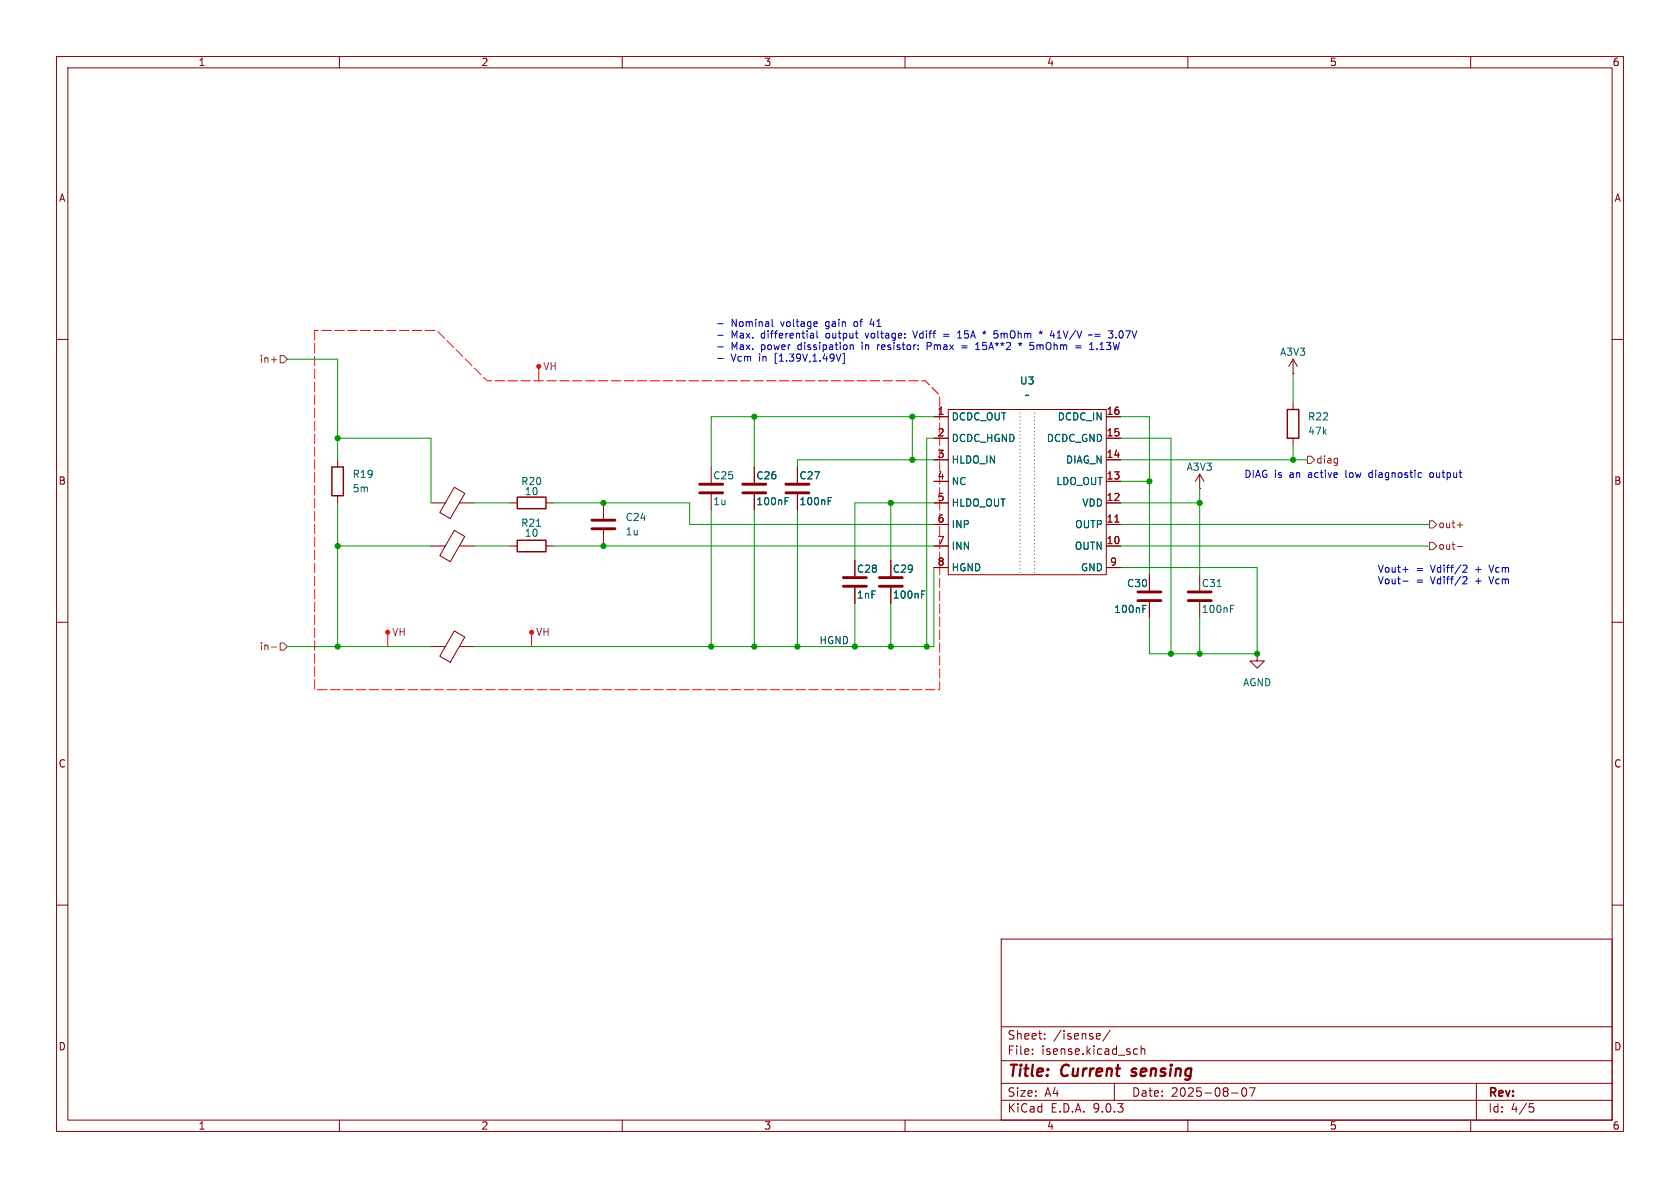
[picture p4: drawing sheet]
<svg xmlns="http://www.w3.org/2000/svg" width="297mm" height="210mm" viewBox="0 0 297 210" stroke-linecap="round" stroke-linejoin="round" font-family="sans-serif">
<g fill="none" stroke="#840000" stroke-width=".18">
<path d="M10 10h277v190h-277zM12 12h273v186h-273zM60 10v2M110 10v2M160 10v2M210 10v2M260 10v2M10 60h2M165.1 73.7h2.5M165.1 77.5h2.5M167.6 72.4h28v29.2h-28zM195.6 73.7h2.5"/>
<path d="M195.6 77.5h2.5M228.6 66h.1M228.6 63.5l-.8 1.3M228.6 63.5l.8 1.3M228.6 63.5v2.5M228.6 71.1v1.3M228.6 77.5v1.2M285 60h2M59.7 81.3v1.3M59.7 87.6v1.3M76.2 88.9h2.5M76.2 96.5h2.5"/>
<path d="M80.3 86.1l1.9 1.1-2.6 4.5-1.9-1.1zM80.3 93.8l1.9 1-2.6 4.5-1.9-1.1zM81.2 88.9h2.6M81.2 96.5h2.6M90.2 88.9h1.2M90.2 96.5h1.2M96.5 88.9h1.3M96.5 96.5h1.3M106.7 88.9v2.8M106.7 93.7v2.8M125.7 82.6v2.7M125.7 87.4v2.8"/>
<path d="M133.3 82.6v2.7M133.3 87.4v2.8M141 82.6v2.7M141 87.4v2.8M151.1 99.1v2.8M157.5 99.1v2.8M165.1 81.3h2.5M165.1 85.1h2.5M165.1 88.9h2.5M165.1 92.7h2.5M165.1 96.5h2.5M195.6 81.3h2.5"/>
<path d="M195.6 85.1h2.5M195.6 88.9h2.5M195.6 92.7h2.5M195.6 96.5h2.5M212.1 86.4h.1M212.1 83.8l-.8 1.3M212.1 83.8l.8 1.3M212.1 83.8v2.6M10 110h2M76.2 114.3h2.5M80.3 111.5l1.9 1.1-2.6 4.5-1.9-1.1zM81.2 114.3h2.6"/>
<path d="M151.1 103.9v2.8M157.5 103.9v2.8M165.1 100.3h2.5M195.6 100.3h2.5M203.2 101.6v2.8M203.2 106.4v2.8M212.1 101.6v2.8M212.1 106.4v2.8M222.2 115.6v1.2h1.3l-1.3 1.3-1.2-1.3h1.2M222.2 115.6h.1M285 110h2M10 160h2"/>
<path d="M177 166h108v32h-108zM285 160h2M60 198v2M110 198v2M160 198v2M177 194.5h108M177 191.5h108M177 187.5h108M177 181.5h108M182.5 186.3v.1M182.5 185.5v.1M184.7 183.6v.1"/>
<path d="M184.7 182.8v.1M194 182.7l.5 .1v.3l-.7 .1M194.5 183.6l-.5 .1M196.2 182.1l-1.2 2M197 191.5v3M200.5 186.3h.6M200.5 185.5h.6M201.7 185.5l.3-.1 .3 .1 .1 .9M201.7 184.9v1.5M210 198v2M217.7 193.2h1.2M219.7 192.4l.2-.1a.81 .81 0 0 1 .6 .6 .81 .81 0 0 1-.3 .8l-.2 .1a.81 .81 0 0 1-.3-1.4z"/>
<path d="M220.9 192.3h1l-.7 1.5M260 198v2M261 191.5v6.5M270.4 195.1h.7M270.5 195.7h.4l.3 .3-.2 .5-.5 .1"/>
</g>
<path d="M200 190.1l.2 .1M200.2 189l-.1 .3 .1 .1" fill="none" stroke="#840000" stroke-width=".4"/>
<g fill="none" stroke="#840000" stroke-width=".51">
<path d="M104.6 91.9h4.1M104.6 93.5h4.1M123.7 85.6h4.1M123.7 87.1h4.1M131.3 85.6h4.1M131.3 87.1h4.1M138.9 85.6h4.1M138.9 87.1h4.1M149.1 102.1h4.1M149.1 103.6h4.1M155.4 102.1h4.1M155.4 103.6h4.1"/>
<path d="M201.2 104.6h4M201.2 106.2h4M210.1 104.6h4M210.1 106.2h4"/>
</g>
<path d="M94.9 93h.7M138.8 88.6h.4M138.8 88h.6M146.4 88.6h.4M146.4 88h.6M162.9 105.1h.4M162.9 104.5h.6M202 107.6h.5M202 107h.6M215.2 103.7h.7M217.5 107.6h.5M217.5 107h.6" fill="none" stroke="#006464" stroke-width=".18"/>
<path d="M180.3 72.4v29.2M182.9 72.4v29.2" fill="none" stroke="#840000" stroke-width=".18" stroke-dasharray="0 .6"/>
<path d="M197.1 92.3h.7" fill="none" stroke="#a90000" stroke-width=".18"/>
<path d="M227.6 72.4h2v5.1h-2zM58.7 82.6h2v5h-2zM91.4 87.9h5.1v2h-5.1zM91.4 95.5h5.1v2h-5.1z" fill="none" stroke="#840000" stroke-width=".25"/>
<path d="M95.2 65.1v2.2M68.5 112.1v2.2M94 112.1v2.2" fill="none" stroke="#f00" stroke-width=".18"/>
<g fill="#f00" stroke="#f00" stroke-width=".18">
<circle cx="95.2" cy="64.8" r=".36"/>
<circle cx="94" cy="111.8" r=".36"/>
<circle cx="68.5" cy="111.8" r=".36"/>
</g>
<path d="M55.6 58.4v63.5h110.5v-52l-2.5-2.6h-77.5l-8.9-8.9h-21.6" fill="none" stroke="#f00" stroke-width=".18" stroke-dasharray="1.7 .6"/>
<path d="M48 63.6h.9M49.5 62.9h.7l.6 .6-.6 .6h-.7zM231.1 80.6h.7l.6 .7-.6 .6h-.7zM252.7 95.9h.7l.6 .6-.6 .7h-.7zM252.7 92.1h.7l.6 .6-.6 .6h-.7zM257.6 96.6h1M257.6 92.8h1M48 114.4h.9M49.5 113.7h.7l.6 .6-.6 .6h-.7z" fill="none" stroke="#725600" stroke-width=".18"/>
<g fill="none" stroke="#009600" stroke-width=".18">
<path d="M50.8 63.5h8.9v17.8M59.7 77.5h16.5v11.4M133.3 73.7v8.9M161.3 73.7v7.6M165.1 77.5h-1.3v36.8M165.1 73.7h-39.4v8.9M198.1 73.7h5.1v27.9M198.1 77.5h8.9v38.1M228.6 66v5.1M228.6 78.7v2.6M59.7 96.5h16.5M59.7 88.9v25.4"/>
<path d="M83.8 96.5h6.4M83.8 88.9h6.4M97.8 96.5h67.3M97.8 88.9h24.1v3.8h43.2M125.7 90.2v24.1M133.3 90.2v24.1M141 90.2v24.1M157.5 88.9v10.2M165.1 88.9h-14v10.2M165.1 81.3h-24.1v1.3M198.1 96.5h54.6M198.1 88.9h14"/>
<path d="M198.1 81.3h33M198.1 92.7h54.6M198.1 85.1h5.1M212.1 86.4v15.2M50.8 114.3h25.4M151.1 106.7v7.6M157.5 106.7v7.6M165.1 100.3v14h-81.3M198.1 100.3h24.1v15.3h-19v-6.4M212.1 109.2v6.4"/>
</g>
<g fill="none" stroke="#0000c2" stroke-width=".18">
<path d="M126.9 57.2h1M126.9 59.3h1M136.5 56.4v1.1l.2 .2M143.3 59.7h.5M143.8 59v.8M143.8 59.2l-.5 .1M144.3 56.9l.2 .3-.6 .1M144.4 57.7h-.1M144.4 58.5v1.1l.2 .2M154.1 56.4l-.3 .9h.8M161.4 58.5l.4 1.3M166.8 59.1h1"/>
<path d="M166.8 59.5h1M169.3 59.8h.7M169.3 58.9l.4-.4v1.3M174.3 58.7l-.3 .1 .2 .2M175.8 58.5h.6M176.2 59l.2 .2v.3l-.2 .3M183.7 58.7l.3 .1M184 58.5v.3M184 58.8l-.2 .2M184 58.8l.2 .2M184.3 58.7l-.3 .1M186.9 59.8h.7"/>
<path d="M187 58.8l-.1 .1M193.1 59.2l-.2 .1M193.5 59.1h1M193.5 59.5h1M196 58.5h.7l-.4 .5M197.3 59.6v.2M126.9 61.3h1M126.9 63.4h1M148.7 62.6l-.5 1.2M149.3 62.5v1.8h-.3M150.3 61v.8M150.4 61l-.1 .1"/>
<path d="M150.8 61v.8M155.1 61v.8M155.3 61l-.2 .2M163.9 60.5v1.3M163.9 61.2h.5M170 61.1h1M170 61.5h1M172.5 61.8h.7M172.6 60.8l.3-.3v1.3M180.1 60.7l.3 .1M180.4 60.5v.3M180.4 60.8l-.2 .3"/>
<path d="M180.4 60.8l.1 .3M180.7 60.7l-.3 .1M190.2 61.1h.9M190.2 61.5h.9M192.8 60.8l.2-.3v1.3M193.9 61.7v.1M242.1 83.6l-.1 .2 .1 .5M251.2 83.6h.1M251.3 84.3l-.1 .1M253.2 83.6h-.3l-.1 .2v.5l.4 .1M263.2 99.9l.4 1.3M248 100.7h1"/>
<path d="M248 102.7h1M258.6 100l.5-.1 .3 .4-.8 .9h.8M258.6 102.1l.5-.2 .3 .4-.8 .9h.8M263.2 101.9l.4 1.3"/>
</g>
<g fill="#009600" stroke="#009600" stroke-width=".18">
<circle cx="203.2" cy="85.1" r=".46"/>
<circle cx="161.3" cy="73.7" r=".46"/>
<circle cx="133.3" cy="73.7" r=".46"/>
<circle cx="207" cy="115.6" r=".46"/>
<circle cx="212.1" cy="115.6" r=".46"/>
<circle cx="222.2" cy="115.6" r=".46"/>
<circle cx="228.6" cy="81.3" r=".46"/>
<circle cx="212.1" cy="88.9" r=".46"/>
<circle cx="151.1" cy="114.3" r=".46"/>
<circle cx="163.8" cy="114.3" r=".46"/>
<circle cx="157.5" cy="114.3" r=".46"/>
<circle cx="141" cy="114.3" r=".46"/>
<circle cx="133.3" cy="114.3" r=".46"/>
<circle cx="157.5" cy="88.9" r=".46"/>
<circle cx="161.3" cy="81.3" r=".46"/>
<circle cx="106.7" cy="88.9" r=".46"/>
<circle cx="106.7" cy="96.5" r=".46"/>
<circle cx="59.7" cy="77.5" r=".46"/>
<circle cx="59.7" cy="114.3" r=".46"/>
<circle cx="59.7" cy="96.5" r=".46"/>
<circle cx="125.7" cy="114.3" r=".46"/>
</g>
<g font-size="2.8" fill="#840000">
<text x="178" y="190.9">Title:</text>
<text x="187.7" y="190.9">Current</text>
<text x="200.9" y="190.9">sensing</text>
</g>
<g font-size="2.1" fill="#840000">
<text x="178" y="184">Sheet:</text>
<text x="186.2" y="184">/isense/</text>
<text x="178" y="186.7">File:</text>
<text x="184.1" y="186.7">isense.kicad_sch</text>
<text x="178" y="196.9">KiCad</text>
<text x="178" y="194.1">Size:</text>
<text x="184.7" y="194.1">A4</text>
<text x="185.7" y="196.9">E.D.A.</text>
<text x="193.3" y="196.9">9.0.3</text>
<text x="200" y="194.1">Date:</text>
<text x="207" y="194.1">2025-08-07</text>
<text x="263" y="194.3">Rev:</text>
<text x="263" y="196.9">Id:</text>
<text x="267.1" y="196.9">4/5</text>
</g>
<g font-size="1.8" fill="#840000">
<text x="35" y="11.9">1</text>
<text x="85" y="11.9">2</text>
<text x="135" y="11.9">3</text>
<text x="185" y="11.9">4</text>
<text x="235" y="11.9">5</text>
<text x="285" y="11.9">6</text>
<text x="10.3" y="35.9">A</text>
<text x="285.3" y="35.9">A</text>
<text x="10.3" y="85.9">B</text>
<text x="285.3" y="85.9">B</text>
<text x="10.3" y="135.9">C</text>
<text x="285.3" y="135.9">C</text>
<text x="10.3" y="185.9">D</text>
<text x="285.3" y="185.9">D</text>
<text x="35" y="199.9">1</text>
<text x="85" y="199.9">2</text>
<text x="135" y="199.9">3</text>
<text x="185" y="199.9">4</text>
<text x="235" y="199.9">5</text>
<text x="285" y="199.9">6</text>
</g>
<g font-size="1.8" fill="#0000c2">
<text x="129.2" y="58">Nominal</text>
<text x="138.1" y="58">voltage</text>
<text x="146.2" y="58">gain</text>
<text x="151.4" y="58">of</text>
<text x="154.5" y="58">41</text>
<text x="129.2" y="60">Max.</text>
<text x="129.2" y="62.1">Max.</text>
<text x="129.2" y="64.1">Vcm</text>
<text x="134.3" y="64.1">in</text>
<text x="134.6" y="60">differential</text>
<text x="134.6" y="62.1">power</text>
<text x="137.2" y="64.1">[1.39V,1.49V]</text>
<text x="141.3" y="62.1">dissipation</text>
<text x="146.3" y="60">output</text>
<text x="152.8" y="62.1">in</text>
<text x="153.5" y="60">voltage:</text>
<text x="155.8" y="62.1">resistor:</text>
<text x="162.2" y="60">Vdiff</text>
<text x="164.7" y="62.1">Pmax</text>
<text x="170.4" y="60">15A</text>
<text x="171" y="62.1">=</text>
<text x="173.8" y="62.1">15A**2</text>
<text x="175" y="60">*</text>
<text x="177.2" y="60">5mOhm</text>
<text x="181.6" y="62.1">*</text>
<text x="183.7" y="62.1">5mOhm</text>
<text x="185.4" y="60">*</text>
<text x="187.6" y="60">41V/V</text>
<text x="192" y="62.1">=</text>
<text x="194.7" y="60">~=</text>
<text x="194.7" y="62.1">1.13W</text>
<text x="198.3" y="60">3.07V</text>
<text x="219.9" y="84.7">DIAG is</text>
<text x="228.1" y="84.7">an</text>
<text x="231.6" y="84.7">active</text>
<text x="238.3" y="84.7">low</text>
<text x="242.7" y="84.7">diagnostic</text>
<text x="253.6" y="84.7">output</text>
<text x="243.5" y="101.4">Vout+</text>
<text x="250.3" y="101.4">=</text>
<text x="253.1" y="101.4">Vdiff/2</text>
<text x="261.1" y="101.4">+</text>
<text x="263.8" y="101.4">Vcm</text>
<text x="243.5" y="103.5">Vout-</text>
<text x="250.3" y="103.5">=</text>
<text x="253.1" y="103.5">Vdiff/2</text>
<text x="261.1" y="103.5">+</text>
<text x="263.8" y="103.5">Vcm</text>
</g>
<g font-size="1.8" fill="#725600">
<text x="45.8" y="64.4">in+</text>
<text x="232.6" y="82.1">diag</text>
<text x="254.2" y="93.6">out+</text>
<text x="254.2" y="97.4">out-</text>
<text x="45.8" y="115.2">in-</text>
</g>
<g font-size="1.8" fill="#840084">
<text x="95.9" y="65.6">VH</text>
<text x="69.2" y="112.6">VH</text>
<text x="94.7" y="112.6">VH</text>
</g>
<g font-size="1.8" fill="#006464">
<text x="226.2" y="63.1">A3V3</text>
<text x="180.2" y="68.2">U3</text>
<text x="181.1" y="70.7">~</text>
<text x="168.1" y="74.5">DCDC_OUT</text>
<text x="186.9" y="74.5">DCDC_IN</text>
<text x="231.1" y="77.1">47k</text>
<text x="231.1" y="74.5">R22</text>
<text x="168.1" y="78.3">DCDC_HGND</text>
<text x="168.1" y="82.1">HLDO_IN</text>
<text x="185" y="78.3">DCDC_GND</text>
<text x="188.3" y="82.1">DIAG_N</text>
<text x="209.7" y="83.4">A3V3</text>
<text x="62.2" y="84.7">R19</text>
<text x="62.2" y="87.2">5m</text>
<text x="92" y="86">R20</text>
<text x="92.7" y="87.7">10</text>
<text x="126" y="89.5">1u</text>
<text x="126" y="84.9">C25</text>
<text x="133.6" y="89.5">100nF</text>
<text x="133.6" y="84.9">C26</text>
<text x="141.2" y="89.5">100nF</text>
<text x="141.2" y="84.9">C27</text>
<text x="168.1" y="86">NC</text>
<text x="168.1" y="89.8">HLDO_OUT</text>
<text x="186.6" y="86">LDO_OUT</text>
<text x="191.2" y="89.8">VDD</text>
<text x="92" y="93.3">R21</text>
<text x="92.7" y="95.1">10</text>
<text x="110.5" y="94.8">1u</text>
<text x="110.5" y="92.3">C24</text>
<text x="168.1" y="93.6">INP</text>
<text x="190" y="93.6">OUTP</text>
<text x="151.4" y="101.4">C28</text>
<text x="157.7" y="101.4">C29</text>
<text x="168.1" y="97.4">INN</text>
<text x="168.1" y="101.2">HGND</text>
<text x="189.9" y="97.4">OUTN</text>
<text x="191" y="101.2">GND</text>
<text x="151.4" y="106">1nF</text>
<text x="157.7" y="106">100nF</text>
<text x="199.1" y="104">C30</text>
<text x="212.4" y="104">C31</text>
<text x="196.9" y="108.6">100nF</text>
<text x="212.4" y="108.6">100nF</text>
<text x="219.7" y="121.5">AGND</text>
</g>
<g font-size="1.8" fill="#a90000">
<text x="165.7" y="73.4">1</text>
<text x="165.7" y="77.2">2</text>
<text x="195.5" y="73.4">16</text>
<text x="195.5" y="77.2">15</text>
<text x="165.7" y="81">3</text>
<text x="195.5" y="81">14</text>
<text x="165.7" y="84.8">4</text>
<text x="165.7" y="88.6">5</text>
<text x="195.5" y="84.8">13</text>
<text x="195.5" y="88.6">12</text>
<text x="165.7" y="92.5">6</text>
<text x="195.5" y="92.5">11</text>
<text x="165.7" y="96.3">7</text>
<text x="165.7" y="100.1">8</text>
<text x="195.5" y="96.3">10</text>
<text x="196.1" y="100.1">9</text>
</g>
<text font-size="1.8" fill="#0f0f0f" x="144.8" y="114">HGND</text>
</svg>
